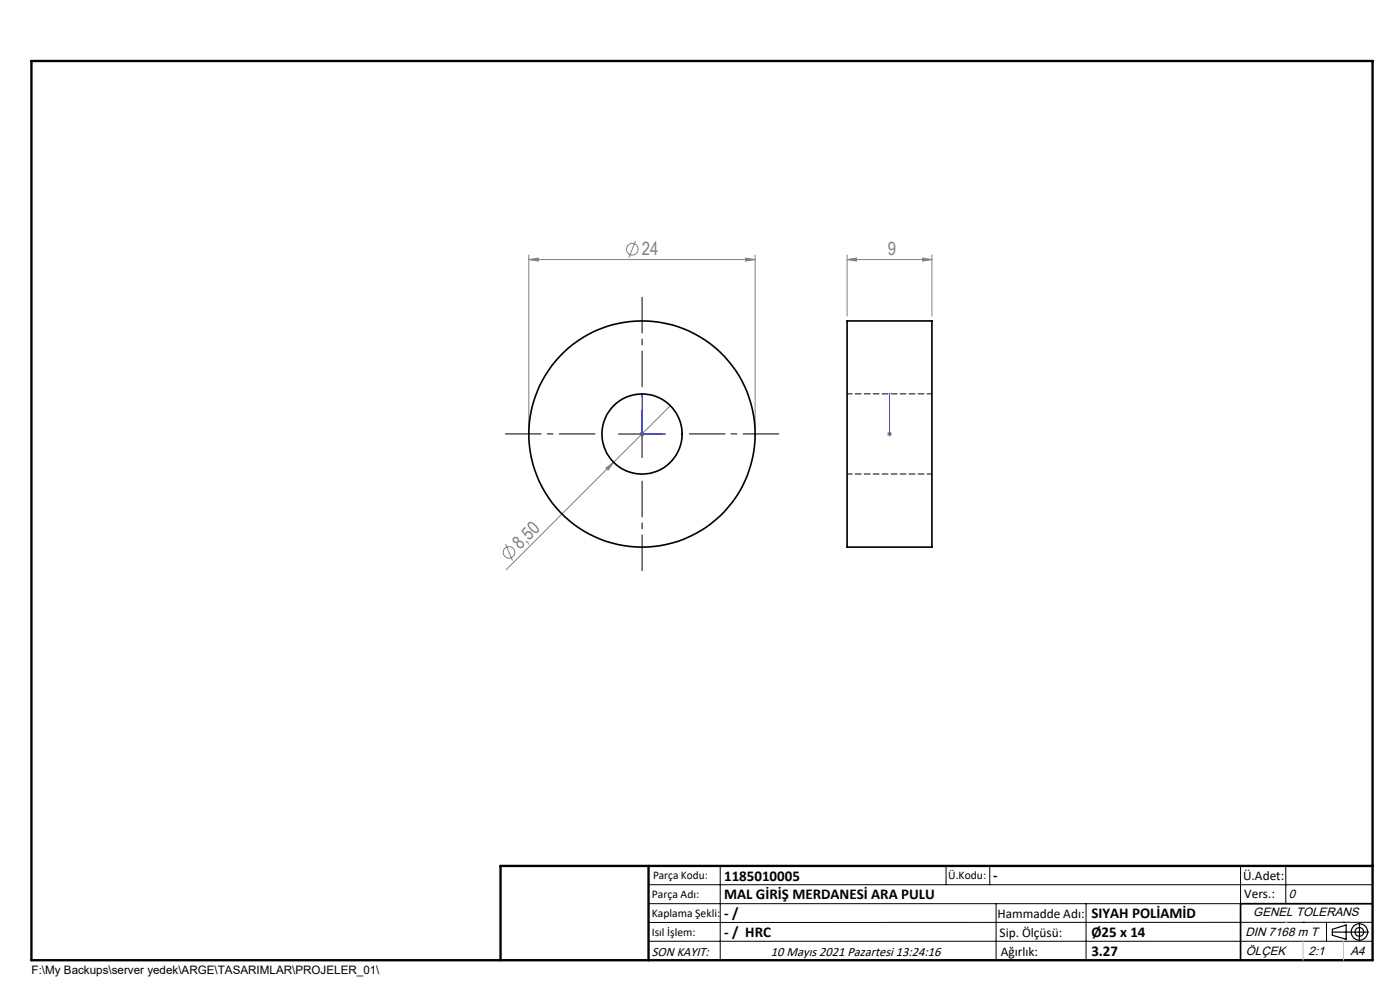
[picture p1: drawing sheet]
<svg xmlns="http://www.w3.org/2000/svg" width="297mm" height="210mm" viewBox="0 0 297 210" stroke-linecap="round" stroke-linejoin="round" font-family="sans-serif">
<g fill="none" stroke="#808080" stroke-width=".21">
<path d="M112.2 55.1l2-.4v.7zM112.2 55.1h48M112.2 54.1v37M134.8 51.1l-1.4 3.5M158.2 54.7l2 .4-2 .3zM160.2 54.1v37M179.7 55.1l2-.4v.7zM179.7 54.1v13M179.7 55.1h18M195.7 54.7l2 .4-2 .3zM197.7 54.1v13M128.6 99.3l1.6-1.2-1.2 1.6z"/>
<path d="M135.7 92.1h1M135.9 91.7l.7 .7M136.2 91.6v1M136.6 91.7l-.7 .7M142.2 86.1l-34.8 34.8M188.2 92.1h1M188.3 91.7l.8 .7M188.7 91.6v1M189.1 91.7l-.8 .7M107.2 115.4l1.5 3.5"/>
<circle cx="134.1" cy="52.9" r="1.23"/>
<circle cx="108" cy="117.2" r="1.23"/>
</g>
<g fill="none" stroke="#000" stroke-width=".25">
<path d="M282.6 197.7h7.8M282.6 197.1l3-.9v3l-3-.8zM288.4 195.8v3.8M106.2 203.7h185"/>
<circle cx="288.4" cy="197.7" r="1.74"/>
<circle cx="288.4" cy="197.7" r=".93"/>
</g>
<path d="M136.2 83.5v8.6h4.3M136.2 83.5l.1 .4h-.2zM140.1 92l.4 .1-.4 .1zM188.7 92v.2zM188.7 83.5v.4v-.4M188.7 92.1h.1M188.7 83.5v8.6" fill="none" stroke="#00f" stroke-width=".21"/>
<path d="M126.2 92h-19M136.2 82v-19M146.2 92h19M136.2 102v19" fill="none" stroke="#000" stroke-width=".21" stroke-dasharray="15.2 1.3 1.3 1.3" stroke-dashoffset="7.6"/>
<g fill="none" stroke="#000" stroke-width=".21">
<path d="M131.2 92.1h10M136.2 87.1v10M137.6 187.7h153.6M137.6 191.7h153.6M137.6 199.7h153.6M152.8 183.7v20M200.7 183.7v4M210 183.7v4M211.3 191.7v12M230.4 191.7v12M263.2 183.7v20M272.8 183.7v8"/>
<path d="M276.4 195.6h.1M281.4 195.6v4.1M285 195.6h.1M291.2 195.6l-153.6 .1"/>
</g>
<path d="M291.2 191.7h-28v12" fill="none" stroke="#000" stroke-width=".35"/>
<path d="M6.7 12.9h284.5v190.8h-284.5zM137.6 183.7v20M291.2 183.7h-185v20" fill="none" stroke="#000" stroke-width=".5"/>
<path d="M276.4 199.7v4M285 199.7v4" fill="none" stroke="#c0c0c0" stroke-width=".21"/>
<path d="M272.8 195.6h.1" fill="none" stroke="#c0c0c0" stroke-width=".25"/>
<g fill="#00f">
<path d="M140.1 92l.4 .1-.4 .1zM136.2 83.5l.1 .4h-.2z"/>
<path d="M188.7 92v.2zM188.7 83.5v.4z"/>
</g>
<g fill="#808080">
<path d="M128.6 99.3l1.6-1.2-1.2 1.6z"/>
<path d="M195.7 54.7l2 .4-2 .3zM179.7 55.1l2-.4v.7z"/>
<path d="M112.2 55.1l2-.4v.7zM158.2 54.7l2 .4-2 .3z"/>
</g>
<g fill="none" stroke="#000" stroke-width=".35">
<path d="M179.7 68.1h18v48h-18z"/>
<circle cx="136.2" cy="92.1" r="8.5"/>
<circle cx="136.2" cy="92.1" r="24"/>
</g>
<path d="M197.7 83.5h-18M179.7 100.5h18" fill="none" stroke="#000" stroke-width=".21" stroke-dasharray="1.3 .6" stroke-dashoffset=".2"/>
<g font-size="3.9" fill="#808080">
<text x="136.2" y="54.2">24</text>
<text x="188.4" y="54.2">9</text>
<text x="110.4" y="116.7" transform="rotate(-45 110.4 116.7)">8,50</text>
</g>
<g font-size="3.2">
<text x="153.6" y="186.8">1185010005</text>
<text x="153.6" y="190.8">MAL GİRİŞ MERDANESİ ARA PULU</text>
<text x="210.7" y="186.6">-</text>
<text x="153.6" y="194.8">- /</text>
<text x="231.5" y="194.8">SIYAH POLİAMİD</text>
<text x="153.6" y="198.8">- / HRC</text>
<text x="231.5" y="198.7">Ø25 x 14</text>
<text x="231.5" y="202.8">3.27</text>
</g>
<g font-size="2.8">
<text x="263.7" y="186.7">Ü.Adet:</text>
<text x="263.9" y="190.5">Vers.:</text>
<text x="211.6" y="194.8">Hammadde Adı:</text>
<text x="138.3" y="202.8">SON KAYIT:</text>
<text x="163.6" y="202.8">10 Mayıs 2021 Pazartesi 13:24:16</text>
<text x="212.1" y="198.7">Sip. Ölçüsü:</text>
<text x="212.3" y="202.7">Ağırlık:</text>
</g>
<g font-size="2.6">
<text x="273.4" y="190.4">0</text>
<text x="265.9" y="194.4">GENEL TOLERANS</text>
<text x="264.2" y="198.5">DIN 7168 m T</text>
<text x="264.3" y="202.6">ÖLÇEK</text>
<text x="277.6" y="202.6">2:1</text>
<text x="286.5" y="202.6">A4</text>
</g>
<g font-size="2.5">
<text x="138.3" y="190.5">Parça Adı:</text>
<text x="138.5" y="186.5">Parça Kodu:</text>
<text x="201.2" y="186.5">Ü.Kodu:</text>
<text x="138.3" y="194.5">Kaplama Şekli:</text>
<text x="138.3" y="198.6">Isıl İşlem:</text>
<text x="6.7" y="206.7">F:\My Backups\server yedek\ARGE\TASARIMLAR\PROJELER_01\</text>
</g>
</svg>
